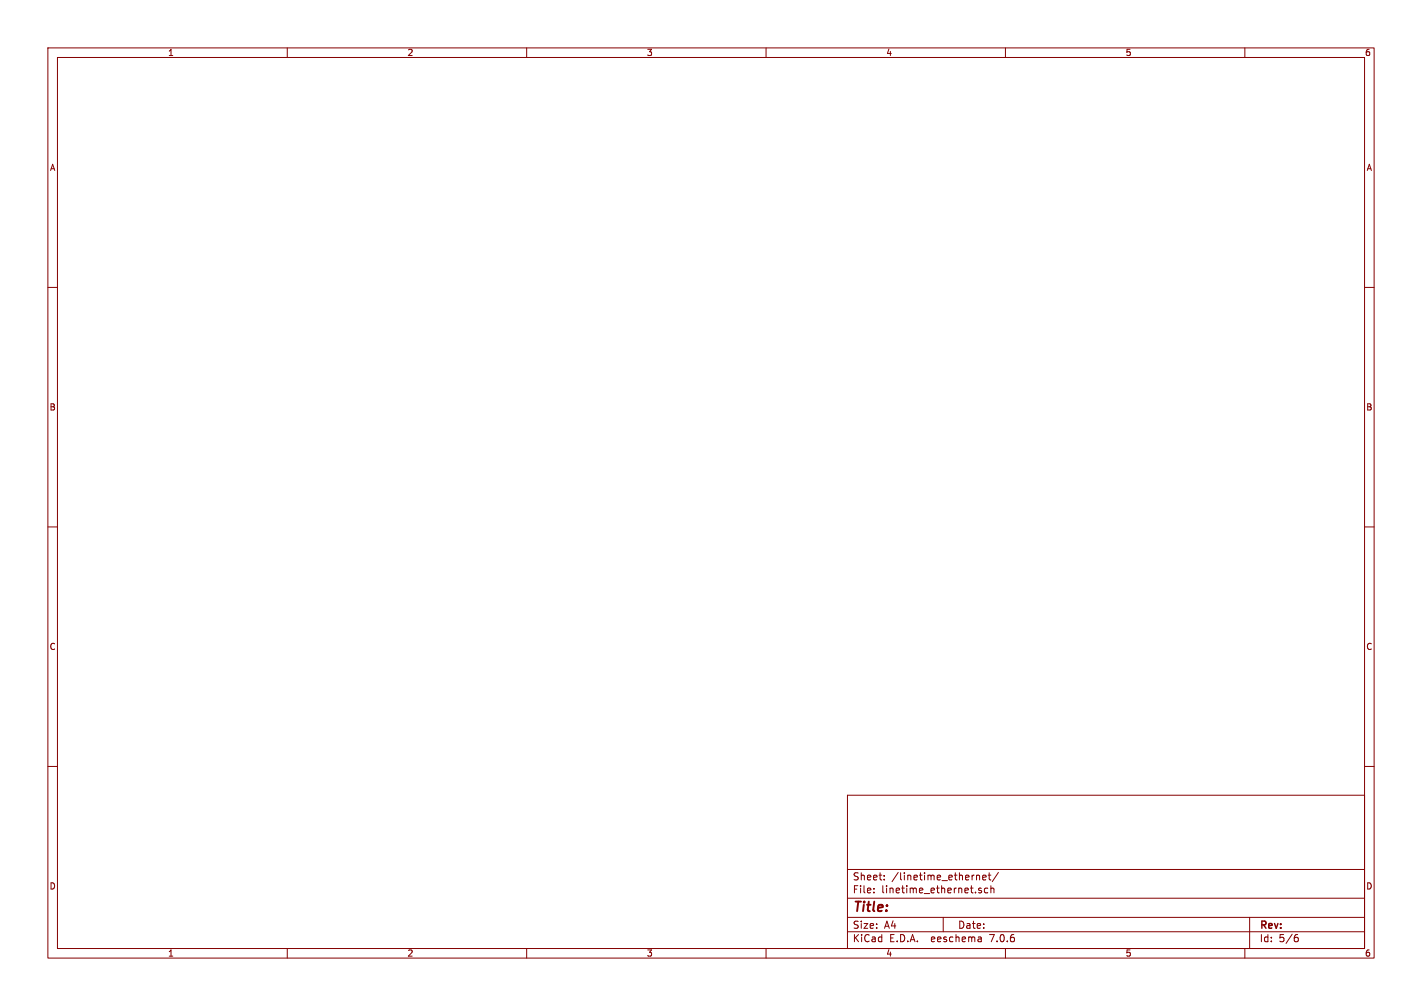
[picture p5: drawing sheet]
<svg xmlns="http://www.w3.org/2000/svg" width="297mm" height="210mm" viewBox="0 0 297 210" stroke-linecap="round" stroke-linejoin="round" font-family="sans-serif">
<g fill="none" stroke="#840000" stroke-width=".21">
<path d="M10 10h277v190h-277zM12 12h273v186h-273zM60 10v2M110 10v2M160 10v2M210 10v2M260 10v2M10 60h2M285 60h2M10 110h2M285 110h2M10 160h2"/>
<path d="M285 160h2M177 166h108v32h-108zM60 198v2M110 198v2M160 198v2M177 194.5h108M177 191.5h108M177 187.5h108M177 181.5h108M182.5 186.3v.1M182.5 185.5v.1M184.7 183.6v.1"/>
<path d="M184.7 182.8v.1M197 191.5v3M204.2 182.7l.4 .2v.8M204.5 185.8l.5 .3v.2l-.5 .1M204.5 185.5h.5M204.9 195.7l.1 .9M205 196.5l-.2 .1M205 196h-.2M205.2 183.2l.8-.1-.1-.3-.4-.1-.3 .2 .1 .7h.6M206.3 185.5l-.4-.1-.3 .3 .1 .6h.6M206.4 182.7h.6M206.6 182.2v1.3l.4 .2"/>
<path d="M207 185.5l.2-.1 .3 .1 .1 .9M207 184.9v1.5M208.5 182.1l-1.3 2M210 198v2M260 198v2M261 191.5v6.5M270.6 195.7h.3l.3 .3-.1 .5-.5 .1M271 195.1l-.4 .1"/>
</g>
<text font-size="2.8" fill="#840000" x="178" y="190.9">Title:</text>
<g font-size="2.1" fill="#840000">
<text x="178" y="184">Sheet:</text>
<text x="186.2" y="184">/linetime_ethernet/</text>
<text x="178" y="186.7">File:</text>
<text x="184.1" y="186.7">linetime_ethernet.sch</text>
<text x="178" y="196.9">KiCad</text>
<text x="178" y="194.1">Size:</text>
<text x="184.7" y="194.1">A4</text>
<text x="185.7" y="196.9">E.D.A.</text>
<text x="194.6" y="196.9">eeschema</text>
<text x="200" y="194.1">Date:</text>
<text x="207" y="196.9">7.0.6</text>
<text x="263" y="194.3">Rev:</text>
<text x="263" y="196.9">Id:</text>
<text x="267.1" y="196.9">5/6</text>
</g>
<g font-size="1.8" fill="#840000">
<text x="35" y="11.9">1</text>
<text x="85" y="11.9">2</text>
<text x="135" y="11.9">3</text>
<text x="185" y="11.9">4</text>
<text x="235" y="11.9">5</text>
<text x="285" y="11.9">6</text>
<text x="10.3" y="35.9">A</text>
<text x="285.3" y="35.9">A</text>
<text x="10.3" y="85.9">B</text>
<text x="285.3" y="85.9">B</text>
<text x="10.3" y="135.9">C</text>
<text x="285.3" y="135.9">C</text>
<text x="10.3" y="185.9">D</text>
<text x="285.3" y="185.9">D</text>
<text x="35" y="199.9">1</text>
<text x="85" y="199.9">2</text>
<text x="135" y="199.9">3</text>
<text x="185" y="199.9">4</text>
<text x="235" y="199.9">5</text>
<text x="285" y="199.9">6</text>
</g>
</svg>
